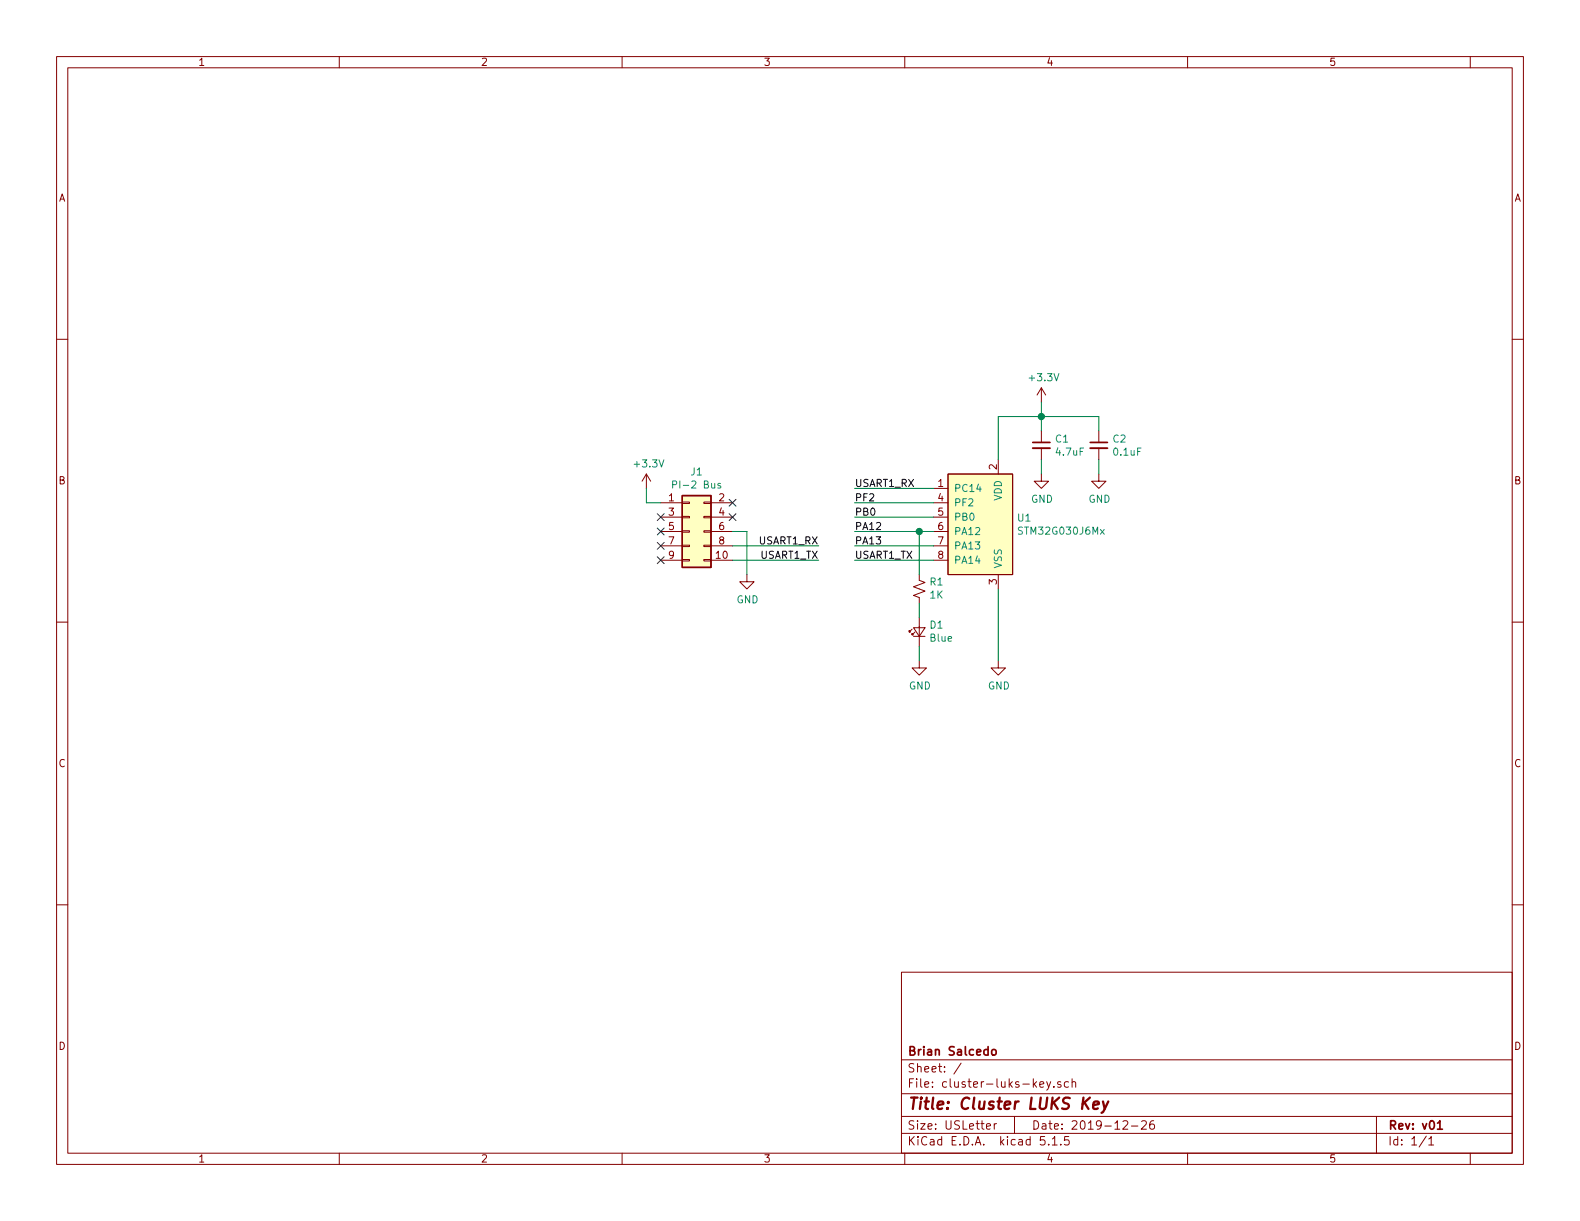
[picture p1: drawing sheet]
EESchema Schematic File Version 4
EELAYER 30 0
EELAYER END
$Descr USLetter 11000 8500
encoding utf-8
Sheet 1 1
Title "Cluster LUKS Key"
Date "2019-12-26"
Rev "v01"
Comp "Brian Salcedo"
Comment1 ""
Comment2 ""
Comment3 ""
Comment4 ""
$EndDescr
$Comp
L cluster-luks-key:STM32G030J6Mx U1
U 1 1
P 6850 3600
F 0 "U1" H 7078 3596 50  0000 L CNN
F 1 "STM32G030J6Mx" H 7078 3505 50  0000 L CNN
F 2 "Package_SO:SO-8_3.9x4.9mm_P1.27mm" H 6850 3650 50  0001 C CNN
F 3 "" H 6850 3650 50  0001 C CNN
	1    6850 3600
	1    0    0    -1  
$EndComp
$Comp
L Device:C_Small C1
U 1 1
P 7250 3100
F 0 "C1" H 7342 3146 50  0000 L CNN
F 1 "4.7uF" H 7342 3055 50  0000 L CNN
F 2 "Capacitor_SMD:C_0603_1608Metric" H 7250 3100 50  0001 C CNN
F 3 "~" H 7250 3100 50  0001 C CNN
	1    7250 3100
	1    0    0    -1  
$EndComp
$Comp
L Device:C_Small C2
U 1 1
P 7650 3100
F 0 "C2" H 7742 3146 50  0000 L CNN
F 1 "0.1uF" H 7742 3055 50  0000 L CNN
F 2 "Capacitor_SMD:C_0603_1608Metric" H 7650 3100 50  0001 C CNN
F 3 "~" H 7650 3100 50  0001 C CNN
	1    7650 3100
	1    0    0    -1  
$EndComp
$Comp
L power:GND #PWR06
U 1 1
P 7250 3300
F 0 "#PWR06" H 7250 3050 50  0001 C CNN
F 1 "GND" H 7255 3127 50  0000 C CNN
F 2 "" H 7250 3300 50  0001 C CNN
F 3 "" H 7250 3300 50  0001 C CNN
	1    7250 3300
	1    0    0    -1  
$EndComp
$Comp
L power:GND #PWR07
U 1 1
P 7650 3300
F 0 "#PWR07" H 7650 3050 50  0001 C CNN
F 1 "GND" H 7655 3127 50  0000 C CNN
F 2 "" H 7650 3300 50  0001 C CNN
F 3 "" H 7650 3300 50  0001 C CNN
	1    7650 3300
	1    0    0    -1  
$EndComp
$Comp
L power:+3.3V #PWR05
U 1 1
P 7250 2800
F 0 "#PWR05" H 7250 2650 50  0001 C CNN
F 1 "+3.3V" H 7265 2973 50  0000 C CNN
F 2 "" H 7250 2800 50  0001 C CNN
F 3 "" H 7250 2800 50  0001 C CNN
	1    7250 2800
	1    0    0    -1  
$EndComp
$Comp
L power:GND #PWR04
U 1 1
P 6950 4600
F 0 "#PWR04" H 6950 4350 50  0001 C CNN
F 1 "GND" H 6955 4427 50  0000 C CNN
F 2 "" H 6950 4600 50  0001 C CNN
F 3 "" H 6950 4600 50  0001 C CNN
	1    6950 4600
	1    0    0    -1  
$EndComp
Wire Wire Line
	7650 3200 7650 3300
Wire Wire Line
	7650 3000 7650 2900
Wire Wire Line
	7650 2900 7250 2900
Wire Wire Line
	7250 2900 7250 2800
Wire Wire Line
	7250 3000 7250 2900
Connection ~ 7250 2900
Wire Wire Line
	7250 2900 6950 2900
Wire Wire Line
	6950 2900 6950 3200
$Comp
L Device:R_Small_US R1
U 1 1
P 6400 4100
F 0 "R1" H 6332 4054 50  0000 R CNN
F 1 "1K" H 6332 4145 50  0000 R CNN
F 2 "Resistor_SMD:R_0603_1608Metric" H 6400 4100 50  0001 C CNN
F 3 "~" H 6400 4100 50  0001 C CNN
	1    6400 4100
	-1   0    0    1   
$EndComp
$Comp
L Device:LED_Small D1
U 1 1
P 6400 4400
F 0 "D1" V 6446 4332 50  0000 R CNN
F 1 "Blue" V 6355 4332 50  0000 R CNN
F 2 "LED_SMD:LED_0603_1608Metric" V 6400 4400 50  0001 C CNN
F 3 "~" V 6400 4400 50  0001 C CNN
	1    6400 4400
	0    -1   -1   0   
$EndComp
$Comp
L power:GND #PWR03
U 1 1
P 6400 4600
F 0 "#PWR03" H 6400 4350 50  0001 C CNN
F 1 "GND" H 6405 4427 50  0000 C CNN
F 2 "" H 6400 4600 50  0001 C CNN
F 3 "" H 6400 4600 50  0001 C CNN
	1    6400 4600
	1    0    0    -1  
$EndComp
Wire Wire Line
	6400 4200 6400 4300
Wire Wire Line
	6400 4500 6400 4600
Text Label 5950 3400 0    50   ~ 0
USART1_RX
Wire Wire Line
	6400 4000 6400 3700
Wire Wire Line
	6400 3700 6500 3700
Text Label 5950 3900 0    50   ~ 0
USART1_TX
Wire Wire Line
	6500 3400 5950 3400
Wire Wire Line
	6500 3900 5950 3900
Wire Wire Line
	6500 3500 5950 3500
Wire Wire Line
	6500 3600 5950 3600
Wire Wire Line
	6500 3800 5950 3800
Wire Wire Line
	6400 3700 5950 3700
Connection ~ 6400 3700
Text Label 5950 3500 0    50   ~ 0
PF2
Text Label 5950 3600 0    50   ~ 0
PB0
Text Label 5950 3700 0    50   ~ 0
PA12
Text Label 5950 3800 0    50   ~ 0
PA13
$Comp
L Connector_Generic:Conn_02x05_Odd_Even J1
U 1 1
P 4800 3700
F 0 "J1" H 4850 4117 50  0000 C CNN
F 1 "PI-2 Bus" H 4850 4026 50  0000 C CNN
F 2 "Connector_PinSocket_2.54mm:PinSocket_2x05_P2.54mm_Horizontal" H 4800 3700 50  0001 C CNN
F 3 "~" H 4800 3700 50  0001 C CNN
	1    4800 3700
	1    0    0    -1  
$EndComp
$Comp
L power:+3.3V #PWR01
U 1 1
P 4500 3400
F 0 "#PWR01" H 4500 3250 50  0001 C CNN
F 1 "+3.3V" H 4515 3573 50  0000 C CNN
F 2 "" H 4500 3400 50  0001 C CNN
F 3 "" H 4500 3400 50  0001 C CNN
	1    4500 3400
	1    0    0    -1  
$EndComp
NoConn ~ 4600 3600
NoConn ~ 4600 3700
NoConn ~ 4600 3800
NoConn ~ 5100 3500
NoConn ~ 5100 3600
Text Label 5700 3800 2    50   ~ 0
USART1_RX
Text Label 5700 3900 2    50   ~ 0
USART1_TX
Wire Wire Line
	5100 3800 5700 3800
Wire Wire Line
	5100 3900 5700 3900
Wire Wire Line
	5100 3700 5200 3700
Wire Wire Line
	5200 3700 5200 4000
$Comp
L power:GND #PWR02
U 1 1
P 5200 4000
F 0 "#PWR02" H 5200 3750 50  0001 C CNN
F 1 "GND" H 5205 3827 50  0000 C CNN
F 2 "" H 5200 4000 50  0001 C CNN
F 3 "" H 5200 4000 50  0001 C CNN
	1    5200 4000
	1    0    0    -1  
$EndComp
Wire Wire Line
	4600 3500 4500 3500
Wire Wire Line
	4500 3500 4500 3400
Wire Wire Line
	6950 4100 6950 4600
Wire Wire Line
	7250 3200 7250 3300
NoConn ~ 4600 3900
$EndSCHEMATC
